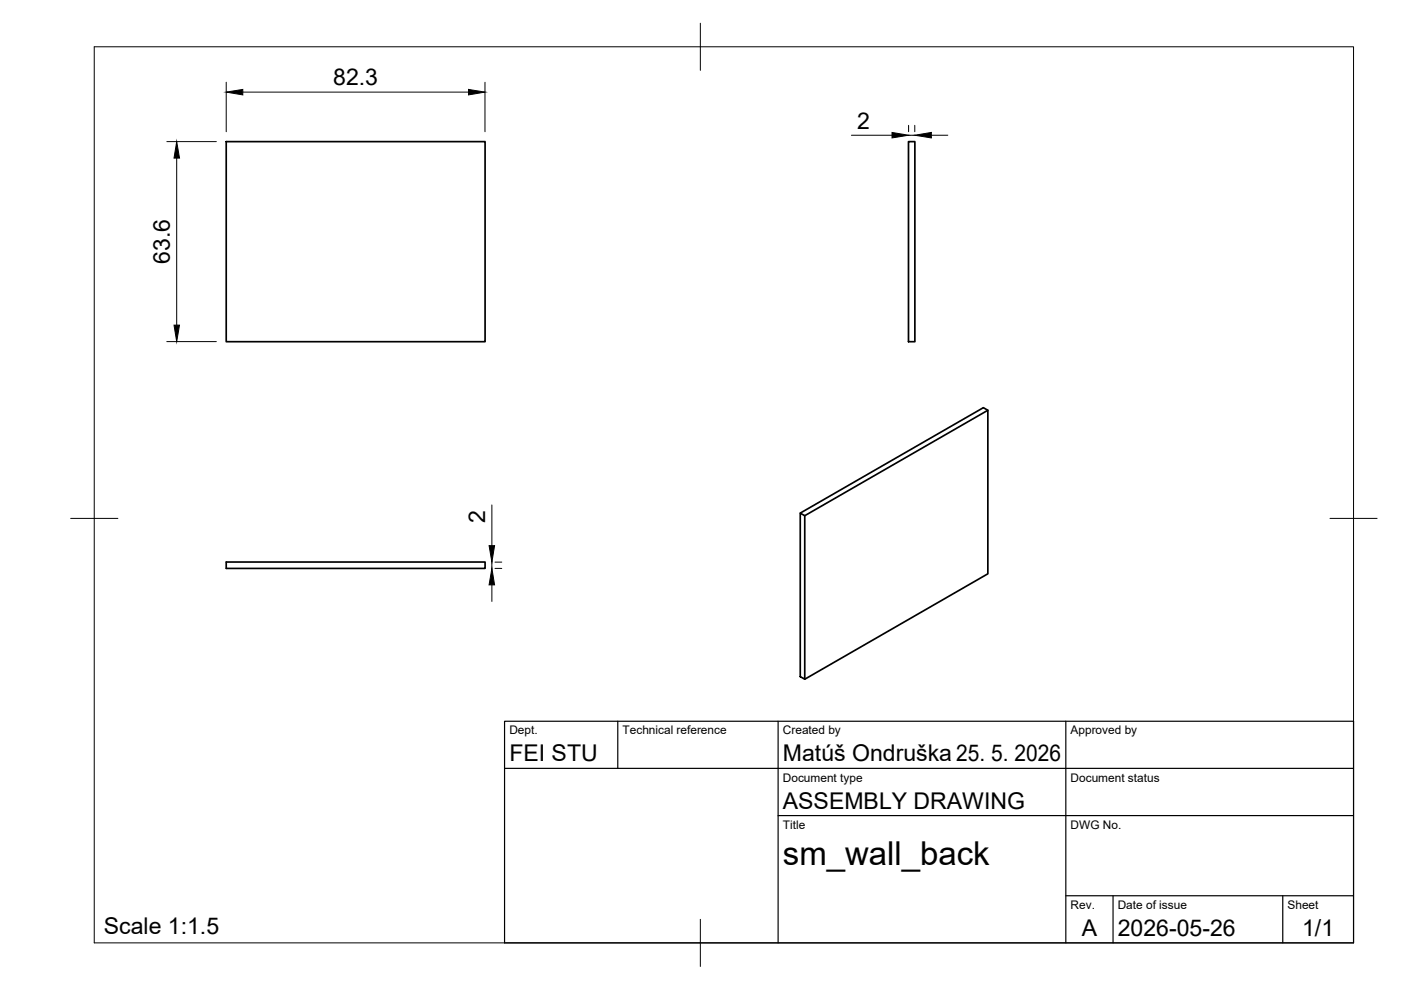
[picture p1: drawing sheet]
<svg xmlns="http://www.w3.org/2000/svg" width="297mm" height="210mm" viewBox="0 0 297 210" stroke-linecap="round" stroke-linejoin="round" font-family="sans-serif">
<!-- layer: Visible -->
<path d="M48 30h54.8v42.4h-54.8zM192.6 30h1.4v42.4h-1.4zM209.4 87l-38.8 22.3M48 119.2h54.8v1.3h-54.8zM169.7 108.8l.9 .5v34.7l-.9-.5zM169.7 108.8l38.8-22.4 .9 .6v34.7l-38.8 22.3" fill="none" stroke="#000" stroke-width=".36"/>
<!-- layer: BORDER -->
<path d="M20 9.9h267v190h-267zM148.5 4.9v10M15 109.9h10M282 109.9h10M148.5 194.9v10" fill="none" stroke="#000" stroke-width=".21"/>
<!-- layer: TITLEBLOCK -->
<path d="M107 152.9h180v47h-180zM131 152.9v10M165 152.9v47M226 152.9v47M107 162.9h180M165 172.9h122M226 189.9h61M236 189.9v10M272 189.9v10" fill="none" stroke="#000" stroke-width=".25"/>
<!-- layer: FD_Dimensions -->
<g fill="none" stroke="#000" stroke-width=".21">
<path d="M48 17.4v10.5M51.5 19.5h47.8M102.8 17.4v10.5M35.4 30h10.5M37.5 33.5v35.4M180.5 28.7h8.6M192.6 26.6v1.3M192.6 28.7h1.4M194 26.6v1.3M197.5 28.7h3.5M35.4 72.4h10.5M104.3 107.1v8.6"/>
<path d="M104.3 119.2v1.3M104.9 119.2h1.5M104.3 124v3.5M104.9 120.5h1.5"/>
</g>
<path d="M48 19.5l3.5-.5v1.1zM99.3 19l3.5 .5-3.5 .6zM37.5 30l.6 3.5h-1.2zM189.1 28.1l3.5 .6-3.5 .5zM194 28.7l3.5-.6v1.1zM36.9 68.9h1.2l-.6 3.5zM103.7 115.7h1.2l-.6 3.5zM104.3 120.5l.6 3.5h-1.2z" fill="#000" stroke="#000" stroke-width=".21"/>
<text font-size="7" x="166" y="183.4">sm_wall_back</text>
<g font-size="4.9">
<text x="70.7" y="18.1">82.3</text>
<text x="181.8" y="27.3">2</text>
<text x="36" y="56" transform="rotate(-90 36 56)">63.6</text>
<text x="102.9" y="110.9" transform="rotate(-90 102.9 110.9)">2</text>
<text x="108" y="161.4">FEI STU</text>
<text x="166" y="161.4">Matúš Ondruška 25. 5. 2026</text>
<text x="166" y="171.4">ASSEMBLY DRAWING</text>
<text x="22" y="198.1">Scale 1:1.5</text>
<text x="229.3" y="198.6">A</text>
<text x="237" y="198.4">2026-05-26</text>
<text x="276.1" y="198.6">1/1</text>
</g>
<g font-size="2.5">
<text x="108" y="155.7">Dept.</text>
<text x="132" y="155.7">Technical reference</text>
<text x="166" y="155.7">Created by</text>
<text x="227" y="155.7">Approved by</text>
<text x="166" y="165.7">Document type</text>
<text x="227" y="165.7">Document status</text>
<text x="166" y="175.7">Title</text>
<text x="227" y="175.7">DWG No.</text>
<text x="227" y="192.7">Rev.</text>
<text x="237" y="192.7">Date of issue</text>
<text x="273" y="192.7">Sheet</text>
</g>
</svg>
